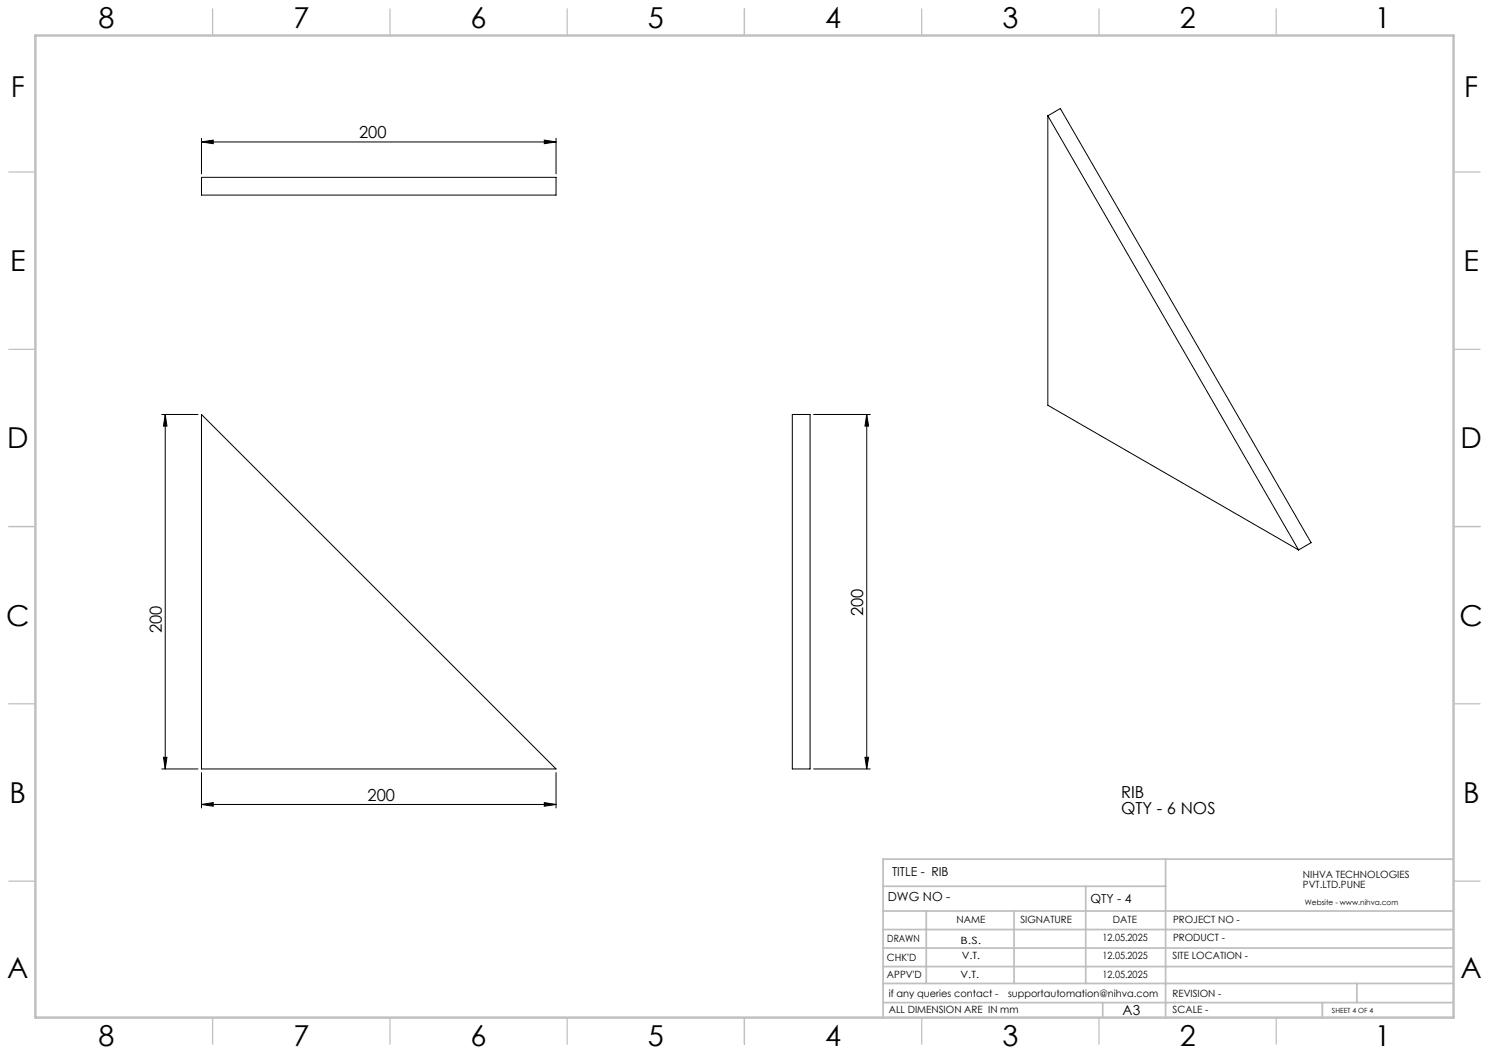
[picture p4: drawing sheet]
<svg xmlns="http://www.w3.org/2000/svg" width="420mm" height="297mm" viewBox="0 0 420 297" stroke-linecap="round" stroke-linejoin="round" font-family="sans-serif">
<g fill="none" stroke="#000" stroke-width=".28">
<path d="M56.8 39v10M153.5 39.5l3.3 .5-3.3 .5zM156.8 39v10M295.6 32.7l3.5-2.1 70.7 122.5-3.5 2M295.6 32.7l70.7 122.4M295.6 32.7v81.6l70.7 40.8M56.8 40l3.3-.5v1zM56.8 50h100v5h-100zM56.8 40h100M45.6 116.9h10.2M46.6 116.9v100M46.6 116.9l.5 3.3h-1z"/>
<path d="M56.8 116.9l100 100h-100zM223.5 116.9h5v100h-5zM229.5 116.9h16M244.5 116.9l.5 3.3h-1zM244.5 116.9v100M45.6 216.9h10.2M46.1 213.6h1l-.5 3.3zM56.8 217.9v10M156.8 217.9v10M229.5 216.9h16M244 213.6h1l-.5 3.3zM56.8 226.9l3.3-.5v1z"/>
<path d="M56.8 226.9h100M153.5 226.4l3.3 .5-3.3 .5z"/>
</g>
<g fill="none" stroke="#c0c0c0" stroke-width=".35">
<path d="M60 2.5v7.5M110 2.5v7.5M160 2.5v7.5M210 2.5v7.5M260 2.5v7.5M310 2.5v7.5M360 2.5v7.5M2.5 48.5h7.5M410 48.5h7.5M2.5 98.5h7.5M410 98.5h7.5M2.5 148.5h7.5"/>
<path d="M410 148.5h7.5M2.5 198.5h7.5M410 198.5h7.5M2.5 248.5h7.5M410 248.5h7.5M60 287v7.5M110 287v7.5M160 287v7.5M210 287v7.5M260 287v7.5M310 287v7.5M360 287v7.5"/>
</g>
<g fill="none" stroke="#c0c0c0" stroke-width=".5">
<path d="M249.1 257h160.9M249.1 250h79.7M261.3 257v20.4M286 257v20.4M306.2 250v27.4M328.8 242.3v44.7M410 242.3h-160.9v44.7M249.1 272.6h160.9M249.1 267.4h160.9M249.1 262.2h160.9M249.1 277.4h160.9M382.7 277.4v5.4"/>
<path d="M249.1 282.8h160.9M311 282.8v4.2M373 282.8v4.2"/>
</g>
<path d="M10 10h400v277h-400z" fill="none" stroke="#c0c0c0" stroke-width=".7"/>
<g fill="#000">
<path d="M153.5 39.5l3.3 .5-3.3 .5zM56.8 40l3.3-.5v1z"/>
<path d="M46.6 116.9l.5 3.3h-1zM46.1 213.6h1l-.5 3.3z"/>
<path d="M244 213.6h1l-.5 3.3zM244.5 116.9l.5 3.3h-1z"/>
<path d="M56.8 226.9l3.3-.5v1zM153.5 226.4l3.3 .5-3.3 .5z"/>
</g>
<g font-size="8.1">
<text x="27.8" y="8">8</text>
<text x="82.8" y="8">7</text>
<text x="132.8" y="8">6</text>
<text x="182.8" y="8">5</text>
<text x="232.8" y="8">4</text>
<text x="282.8" y="8">3</text>
<text x="332.8" y="8">2</text>
<text x="387.8" y="8">1</text>
<text x="3" y="27.2">F</text>
<text x="413" y="27.2">F</text>
<text x="2.8" y="76.5">E</text>
<text x="412.8" y="76.5">E</text>
<text x="2" y="126.5">D</text>
<text x="412" y="126.5">D</text>
<text x="1.7" y="176.5">C</text>
<text x="411.7" y="176.5">C</text>
<text x="2.7" y="226.5">B</text>
<text x="412.7" y="226.5">B</text>
<text x="2" y="275.7">A</text>
<text x="412" y="275.7">A</text>
<text x="27.8" y="295">8</text>
<text x="82.8" y="295">7</text>
<text x="132.8" y="295">6</text>
<text x="182.8" y="295">5</text>
<text x="232.8" y="295">4</text>
<text x="282.8" y="295">3</text>
<text x="332.8" y="295">2</text>
<text x="387.8" y="295">1</text>
</g>
<g font-size="4.7">
<text x="101.3" y="39">200</text>
<text x="243.5" y="173.8" transform="rotate(-90 243.5 173.8)">200</text>
<text x="45.6" y="178.6" transform="rotate(-90 45.6 178.6)">200</text>
<text x="103.7" y="225.9">200</text>
<text x="316.2" y="225">RIB</text>
<text x="316.2" y="229.6">QTY - 6 NOS</text>
</g>
<text font-size="3.9" x="316.7" y="286.4">A3</text>
<g font-size="3.5">
<text x="251.6" y="247">TITLE - RIB</text>
<text x="250.4" y="254.2">DWG NO -</text>
<text x="307.6" y="254.8">QTY - 4</text>
</g>
<g font-size="2.8">
<text x="367.5" y="247.7">NIHVA TECHNOLOGIES</text>
<text x="367.5" y="250.5">PVT.LTD.PUNE</text>
<text x="269.8" y="260.4">NAME</text>
<text x="287.8" y="260.4">SIGNATURE</text>
<text x="313.9" y="260.5">DATE</text>
<text x="330.9" y="260.5">PROJECT NO -</text>
<text x="250.3" y="265.7">DRAWN</text>
<text x="270.9" y="266.1">B.S.</text>
<text x="311" y="265.5">12.05.2025</text>
<text x="330.9" y="265.5">PRODUCT -</text>
<text x="250.2" y="271.1">CHK'D</text>
<text x="250.2" y="275.8">APPV'D</text>
<text x="270.9" y="275.8">V.T.</text>
<text x="271.3" y="270.6">V.T.</text>
<text x="311" y="270.6">12.05.2025</text>
<text x="311" y="275.8">12.05.2025</text>
<text x="330.7" y="270.6">SITE LOCATION -</text>
<text x="250.7" y="281.1">if any queries contact -</text>
<text x="284.3" y="281.1">supportautomation@nihva.com</text>
<text x="330.7" y="281.1">REVISION -</text>
<text x="250.7" y="285.6">ALL DIMENSION ARE IN mm</text>
<text x="330.7" y="285.6">SCALE -</text>
</g>
<text font-size="2.1" x="368.1" y="255.1">Website - www.nihva.com</text>
<text font-size="2" x="375.7" y="285.6">SHEET 4 OF 4</text>
</svg>
